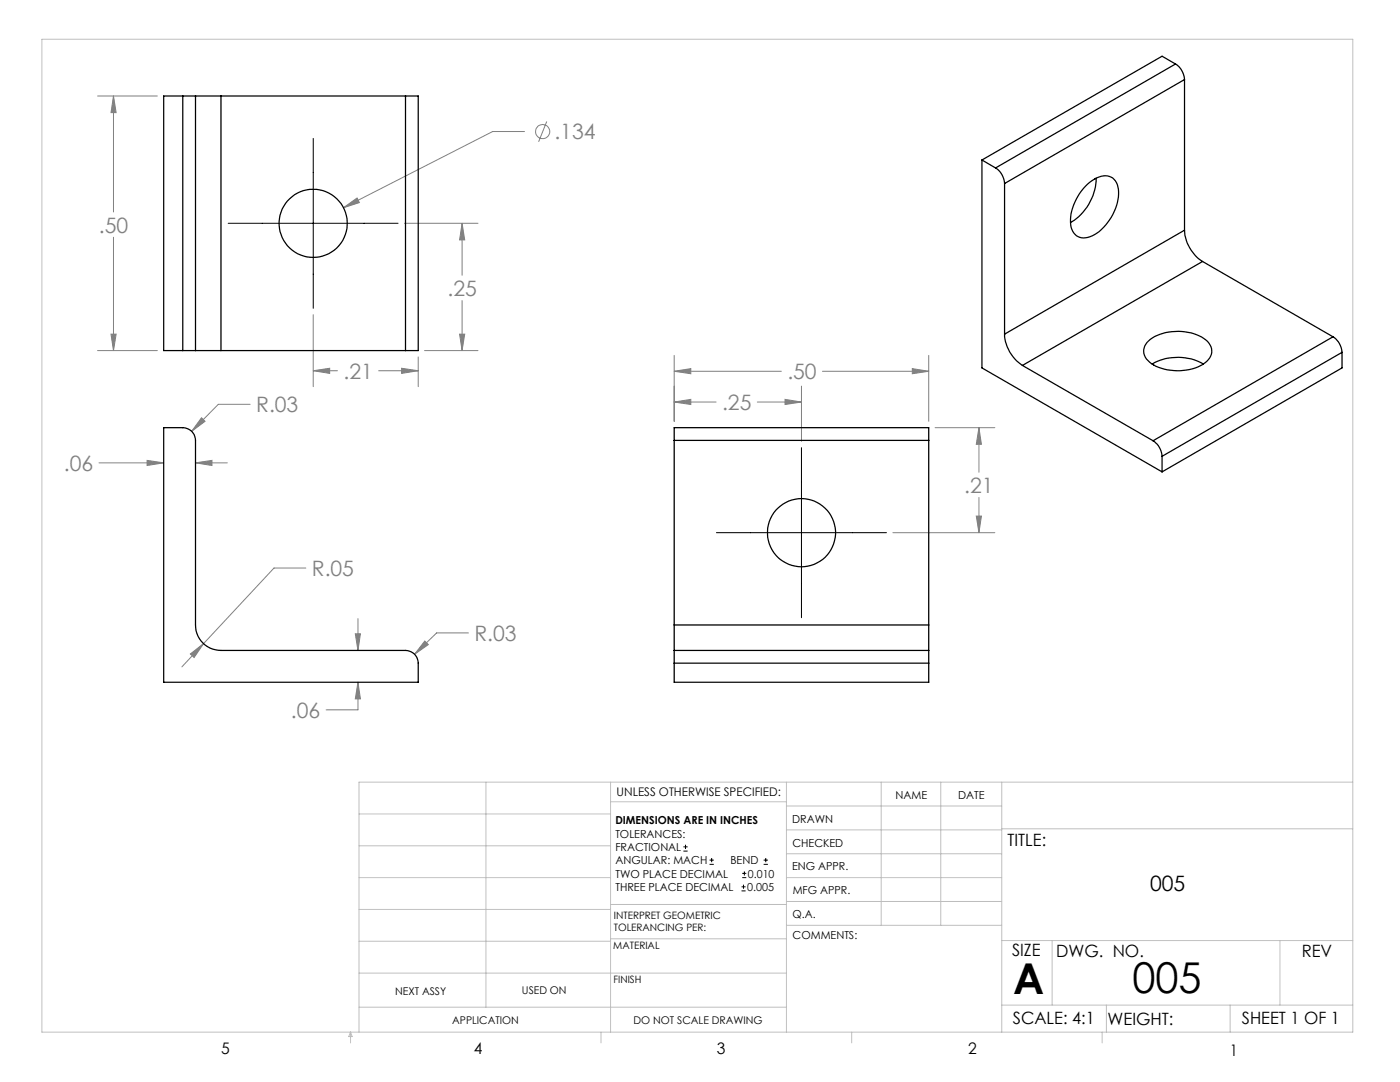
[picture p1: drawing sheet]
<svg xmlns="http://www.w3.org/2000/svg" width="279mm" height="216mm" viewBox="0 0 279 216" stroke-linecap="round" stroke-linejoin="round" font-family="sans-serif">
<g fill="none" stroke="#808080" stroke-width=".2">
<path d="M19.5 19.2h11.9M22.6 19.2l.6 3.3h-1zM22.6 19.2v23.1M104.7 26.2h-6.4l-29.8 15.3M109.1 24.2l-1.6 4.1M22.6 47.3v22.7M68.5 41.5l2.8-2 .4 .9zM80.7 44.6h14.7M92.2 44.6l.5 3.3h-1zM92.2 44.6v10.3M92.2 60v10M19.5 70h11.9"/>
<path d="M22.2 66.7h1l-.6 3.3zM62.5 74l3.3-.5v1zM62.5 62.8v14.4M62.5 74h4.8M75.6 74h7.9M80.2 73.5l3.3 .5-3.3 .5zM83.5 71.2v6M84.7 70h10.7M91.7 66.7h1l-.5 3.3zM134.5 74.1l3.4-.5v1zM134.5 70.9v13.2M134.5 74.1h21.4"/>
<path d="M156.7 79.7l3.2 .5-3.2 .5zM159.9 77v11.1M164.1 74.1h21.2M182.1 73.6l3.2 .5-3.2 .5zM185.3 70.9v13.2M19.8 92.4h12.9M29.4 91.9l3.3 .5-3.3 .5zM39 92.4l3.3-.5v1zM39 92.4h6.4M40.2 83.4l.7 .7-2.7 2zM49.9 80.7h-6.3l-5.4 5.4M134.5 80.2l3.4-.5v1z"/>
<path d="M134.5 80.2h8.4M151.1 80.2h8.8M186.6 85.3h11.9M195.4 85.3l.5 3.4h-1.1zM195.4 85.3v8.9M195.4 99.3v7M61 113.3h-6.3l-14.1 15.1M178.2 106.3h20.3M194.8 103h1.1l-.5 3.3zM38 130.5l2.6-2.1-1.9 2.8zM40.6 128.4l-4.3 4.7M70.9 126.5h1l-.5 3.3z"/>
<path d="M71.4 136.1l.5 3.4h-1zM71.4 136.1v5.5h-6.3M71.4 123.4v6.4M84.8 127.9l.7 .7-2.8 2zM93.5 126.3h-6.4l-4.4 4.3"/>
<circle cx="108.3" cy="26.3" r="1.41"/>
</g>
<g fill="none" stroke="#000" stroke-width=".2">
<path d="M62.5 27.6v33.9M45.5 44.6h33.9M159.9 89.3v34M143 106.3h33.9M136.4 169.8h.8M136.4 169h.8M136.8 168.6v.8M141.6 172.5h.9M141.6 171.6h.9M142 171.2v.8M148 177.8h.8M148 177h.8"/>
<path d="M148.1 175.1h.8M148.1 174.3h.8M148.4 176.5v.8M148.6 173.9v.8M152.4 172.5h.8M152.4 171.6h.8M152.8 171.2v.8"/>
</g>
<g fill="none" stroke="#c0c0c0" stroke-width=".2">
<path d="M8.4 7.8h261.6v198.2h-261.6zM97 156.1v44.9M121.8 156.1v49.9M121.8 160h35.2M157 156.1v49.9M175.9 156.1v28.5M187.7 156.1v28.5M199.9 156.1v49.9M270 156.1h-198.4v49.9M71.6 175.1h50.2M71.6 168.8h50.2M71.6 162.4h50.2"/>
<path d="M157 170.4h42.9M157 165.6h42.9M157 160.8h42.9M157 175.1h42.9M157 179.9h42.9M199.9 165.4h70.1M71.6 194.2h85.4M71.6 187.8h50.2M71.6 181.5h50.2M121.8 187.3h35.2M121.8 180.5h35.2M157 184.6h42.9"/>
<path d="M199.9 187.7h70.1M210 187.7v12.9M255.4 187.7v12.9M70 206v2.1M70 206l.3 .8h-.7zM71.6 201h85.4M119.9 206v2.1M170 206v2.1M199.9 200.6h70.1M220 206v2.1M220.8 200.6v5.4M245.5 200.6v5.4"/>
</g>
<path d="M39 92.4l3.3-.5v1zM29.4 91.9l3.3 .5-3.3 .5zM71.4 136.1l.5 3.4h-1zM70.9 126.5h1l-.5 3.3zM84.8 127.9l-2.1 2.7 2.8-2zM40.2 83.4l-2 2.7 2.7-2zM38 130.5l.7 .7 1.9-2.8zM22.2 66.7h1l-.6 3.3zM22.6 19.2l.6 3.3h-1zM62.5 74l3.3-.5v1zM80.2 73.5l3.3 .5-3.3 .5zM92.2 44.6l.5 3.3h-1zM91.7 66.7h1l-.5 3.3zM68.5 41.5l3.2-1.1-.4-.9zM134.5 74.1l3.4-.5v1zM182.1 73.6l3.2 .5-3.2 .5zM156.7 79.7l3.2 .5-3.2 .5zM134.5 80.2l3.4-.5v1zM194.8 103h1.1l-.5 3.3zM195.4 85.3l.5 3.4h-1.1z" fill="#808080"/>
<g fill="none" stroke="#000" stroke-width=".25">
<path d="M36.5 19.2h2.5M36.5 19.2h-3.8v50.8h3.8M36.5 19.2v50.8M39 19.2h5.1M39 19.2v50.8M44.1 19.2h36.8M44.1 19.2v50.8M80.9 19.2h2.6v50.8h-2.6M80.9 19.2v50.8M234.6 12.8a4 4 0 0 1 1.8 3.1M234.6 12.8l-35.9 20.7M234.6 12.8l-2.7-1.6-35.9 20.7"/>
<path d="M236.4 15.9l-35.9 20.7M236.4 15.9v30M196 31.9v41.5l35.9 20.8M196 31.9l2.7 1.6M198.7 33.5a4 4 0 0 1 1.8 3.1M200.5 36.6v30.1M216.6 37.1a5.2 5.2 0 0 1 4.8-1.9 3.2 3.2 0 0 1 1.8 3.6 10.4 10.4 0 0 1-5.2 8.3 2.82 2.82 0 0 1-3.1 0 2.82 2.82 0 0 1-1.3-2.8 10.5 10.5 0 0 1 3-7.2zM218.7 35.6a10.5 10.5 0 0 1-5.1 8.8M236.4 45.9a8 8 0 0 0 3.6 6.3M236.4 45.9l-35.9 20.8M240 52.2l-36 20.7M240 52.2l26 15"/>
<path d="M36.5 70h2.5M39 70h5.1M44.1 70h36.8M200.5 66.7a7.8 7.8 0 0 0 3.5 6.2M204 72.9l26.1 15M228.9 68.3a9.4 9.4 0 0 1 9.4-1.7 4.4 4.4 0 0 1 3.5 3.4 3.8 3.8 0 0 1-2.7 3.2 10.4 10.4 0 0 1-9.7-1 2.6 2.6 0 0 1-.5-3.9zM229.9 72.6a10.5 10.5 0 0 1 10.2 0M266 67.2a4 4 0 0 1 1.8 3.1M266 67.2l-35.9 20.7M267.8 70.3l-35.9 20.8M267.8 70.3v3.1l-35.9 20.8M32.7 85.3h3.8a2.53 2.53 0 0 1 2.5 2.6v36.8a5.1 5.1 0 0 0 5.1 5.1h36.8a2.53 2.53 0 0 1 2.6 2.5v3.8h-50.8z"/>
<path d="M134.5 87.9v-2.6h50.8v2.6M134.5 87.9v36.8M134.5 87.9h50.8M185.3 87.9v36.8M230.1 87.9a4 4 0 0 1 1.8 3.2M231.9 91.1v3.1M134.5 129.8v2.5M134.5 124.7v5.1M134.5 129.8h50.8M134.5 132.3v3.8h50.8v-3.8M134.5 132.3h50.8M134.5 124.7h50.8"/>
<path d="M185.3 129.8v2.5M185.3 124.7v5.1"/>
<circle cx="62.5" cy="44.6" r="6.8"/>
<circle cx="159.9" cy="106.3" r="6.8"/>
</g>
<g font-size="8.5">
<text x="202.2" y="198.3">A</text>
<text x="226" y="198.1">005</text>
</g>
<g font-size="4.2" fill="#808080">
<text x="110.6" y="27.8">.134</text>
<text x="19.7" y="46.4">.50</text>
<text x="89.3" y="59">.25</text>
<text x="68.5" y="75.6">.21</text>
<text x="157.1" y="75.7">.50</text>
<text x="51.1" y="82.3">R.03</text>
<text x="144.1" y="81.8">.25</text>
<text x="12.7" y="94">.06</text>
<text x="192.4" y="98.3">.21</text>
<text x="62.2" y="114.9">R.05</text>
<text x="94.7" y="127.9">R.03</text>
<text x="58.1" y="143.2">.06</text>
</g>
<text font-size="4.2" x="229.5" y="177.8">005</text>
<g font-size="3.4">
<text x="201.1" y="168.8">TITLE:</text>
<text x="202" y="190.8">SIZE</text>
<text x="210.8" y="190.9">DWG. NO.</text>
<text x="259.8" y="191">REV</text>
<text x="202.1" y="204.4">SCALE: 4:1</text>
<text x="221" y="204.5">WEIGHT:</text>
<text x="247.8" y="204.4">SHEET 1 OF 1</text>
</g>
<g font-size="3.2">
<text x="44.2" y="210.4">5</text>
<text x="94.6" y="210.3">4</text>
<text x="143.1" y="210.4">3</text>
<text x="193.2" y="210.3">2</text>
<text x="245.4" y="210.6">1</text>
</g>
<text font-size="2.4" x="123.1" y="158.9">UNLESS OTHERWISE SPECIFIED:</text>
<g font-size="2.2">
<text x="178.7" y="159.4">NAME</text>
<text x="191.2" y="159.4">DATE</text>
<text x="122.8" y="164.5">DIMENSIONS ARE IN INCHES</text>
<text x="122.8" y="167.1">TOLERANCES:</text>
<text x="158.1" y="164.2">DRAWN</text>
<text x="122.8" y="169.8">FRACTIONAL</text>
<text x="122.8" y="172.5">ANGULAR: MACH</text>
<text x="145.8" y="172.5">BEND</text>
<text x="158.1" y="173.7">ENG APPR.</text>
<text x="158.2" y="169.1">CHECKED</text>
<text x="122.8" y="177.8">THREE PLACE DECIMAL</text>
<text x="122.8" y="175.1">TWO PLACE DECIMAL</text>
<text x="149.1" y="177.8">0.005</text>
<text x="149.3" y="175.1">0.010</text>
<text x="158.2" y="178.4">MFG APPR.</text>
<text x="158.2" y="183.2">Q.A.</text>
<text x="158.2" y="187.4">COMMENTS:</text>
</g>
<g font-size="2.1">
<text x="78.8" y="198.5">NEXT ASSY</text>
<text x="104.2" y="198.4">USED ON</text>
<text x="90.2" y="204.3">APPLICATION</text>
<text x="126.4" y="204.3">DO NOT SCALE DRAWING</text>
</g>
<g font-size="2">
<text x="122.5" y="183.3">INTERPRET GEOMETRIC</text>
<text x="122.5" y="185.9">TOLERANCING PER:</text>
<text x="122.4" y="189.4">MATERIAL</text>
<text x="122.4" y="196.2">FINISH</text>
</g>
</svg>
